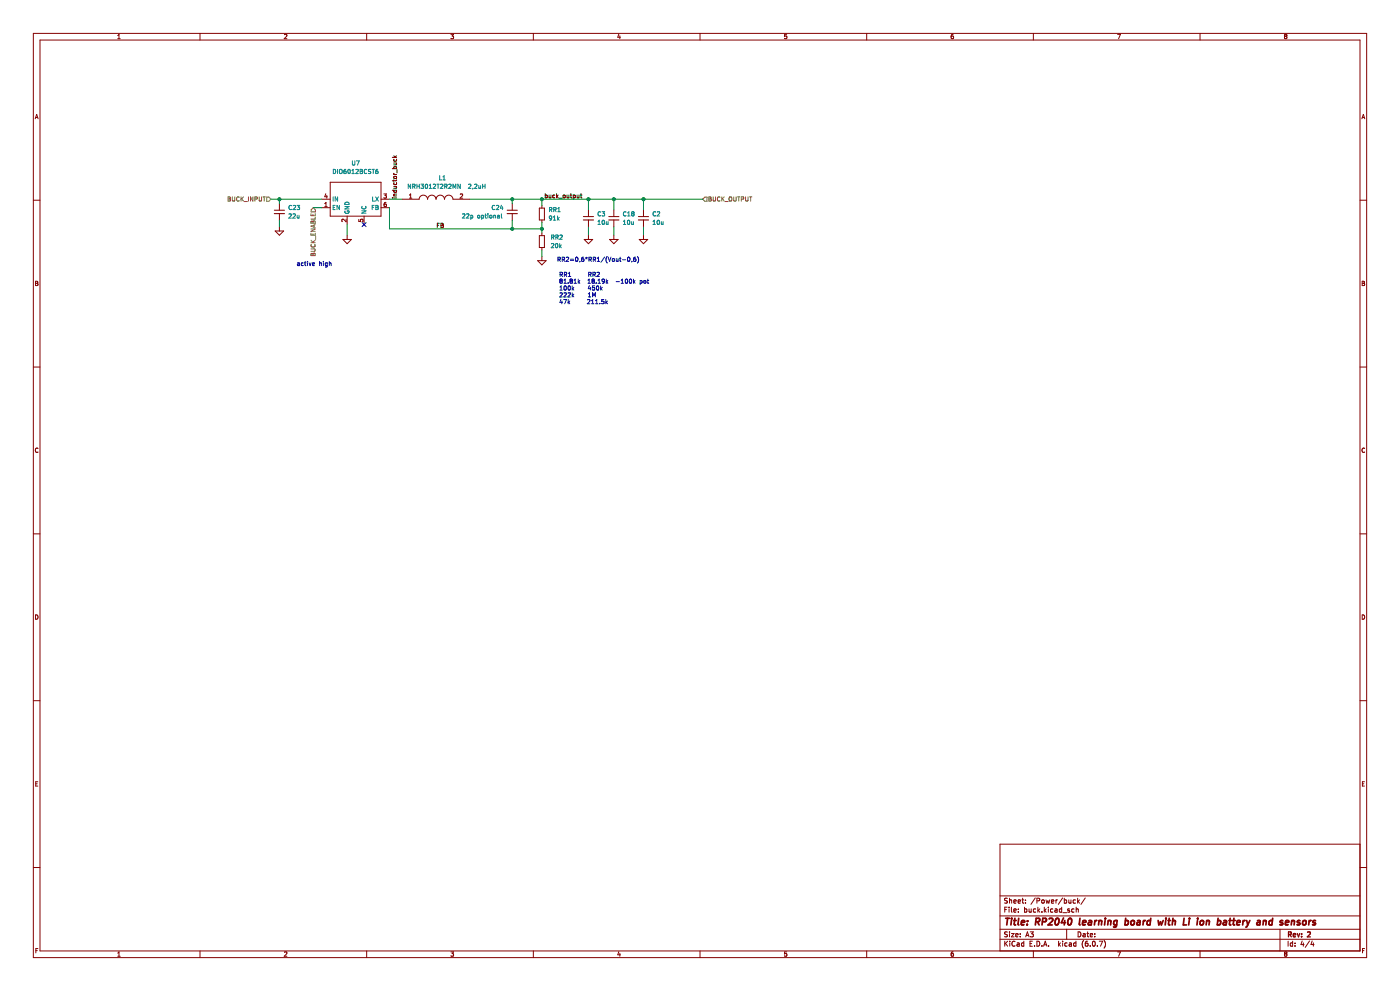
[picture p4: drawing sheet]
(kicad_sch (version 20211123) (generator eeschema)

 (paper "A3")

 (title_block
  (title "RP2040 learning board with Li ion battery and RTC")
  (rev "1"))

 (lib_symbols
  (symbol "C_Small_1" (pin_numbers hide) (pin_names (offset 0.254) hide) (in_bom yes) (on_board yes)
   (property "Reference" "C" (id 0) (at 0.254 1.778 0) (effects (font (size 1.27 1.27)) (justify left)))
   (property "Value" "C_Small_1" (id 1) (at 0.254 -2.032 0) (effects (font (size 1.27 1.27)) (justify left)))
   (property "Footprint" "" (id 2) (at 0 0 0) (effects (font (size 1.27 1.27)) hide))
   (property "Datasheet" "~" (id 3) (at 0 0 0) (effects (font (size 1.27 1.27)) hide))
   (symbol "C_Small_1_0_1"
    (polyline (pts (xy -1.524 -0.508) (xy 1.524 -0.508)) (stroke (width 0.3302) (type default) (color 0 0 0 0)) (fill (type none)))
    (polyline (pts (xy -1.524 0.508) (xy 1.524 0.508)) (stroke (width 0.3048) (type default) (color 0 0 0 0)) (fill (type none))))
   (symbol "C_Small_1_1_1"
    (pin passive line (at 0 2.54 270) (length 2.032) (name "~" (effects (font (size 1.27 1.27)))) (number "1" (effects (font (size 1.27 1.27)))))
    (pin passive line (at 0 -2.54 90) (length 2.032) (name "~" (effects (font (size 1.27 1.27)))) (number "2" (effects (font (size 1.27 1.27)))))))
  (symbol "Device:C_Small" (pin_numbers hide) (pin_names (offset 0.254) hide) (in_bom yes) (on_board yes)
   (property "Reference" "C" (id 0) (at 0.254 1.778 0) (effects (font (size 1.27 1.27)) (justify left)))
   (property "Value" "C_Small" (id 1) (at 0.254 -2.032 0) (effects (font (size 1.27 1.27)) (justify left)))
   (property "Footprint" "" (id 2) (at 0 0 0) (effects (font (size 1.27 1.27)) hide))
   (property "Datasheet" "~" (id 3) (at 0 0 0) (effects (font (size 1.27 1.27)) hide))
   (symbol "C_Small_0_1"
    (polyline (pts (xy -1.524 -0.508) (xy 1.524 -0.508)) (stroke (width 0.3302) (type default) (color 0 0 0 0)) (fill (type none)))
    (polyline (pts (xy -1.524 0.508) (xy 1.524 0.508)) (stroke (width 0.3048) (type default) (color 0 0 0 0)) (fill (type none))))
   (symbol "C_Small_1_1"
    (pin passive line (at 0 2.54 270) (length 2.032) (name "~" (effects (font (size 1.27 1.27)))) (number "1" (effects (font (size 1.27 1.27)))))
    (pin passive line (at 0 -2.54 90) (length 2.032) (name "~" (effects (font (size 1.27 1.27)))) (number "2" (effects (font (size 1.27 1.27)))))))
  (symbol "Device:R_Small" (pin_numbers hide) (pin_names (offset 0.254) hide) (in_bom yes) (on_board yes)
   (property "Reference" "R" (id 0) (at 0.762 0.508 0) (effects (font (size 1.27 1.27)) (justify left)))
   (property "Value" "R_Small" (id 1) (at 0.762 -1.016 0) (effects (font (size 1.27 1.27)) (justify left)))
   (property "Footprint" "" (id 2) (at 0 0 0) (effects (font (size 1.27 1.27)) hide))
   (property "Datasheet" "~" (id 3) (at 0 0 0) (effects (font (size 1.27 1.27)) hide))
   (symbol "R_Small_0_1"
    (rectangle (start -0.762 1.778) (end 0.762 -1.778) (stroke (width 0.2032) (type default) (color 0 0 0 0)) (fill (type none))))
   (symbol "R_Small_1_1"
    (pin passive line (at 0 2.54 270) (length 0.762) (name "~" (effects (font (size 1.27 1.27)))) (number "1" (effects (font (size 1.27 1.27)))))
    (pin passive line (at 0 -2.54 90) (length 0.762) (name "~" (effects (font (size 1.27 1.27)))) (number "2" (effects (font (size 1.27 1.27)))))))
  (symbol "My_custom_lib:DIO6012BCST6" (in_bom yes) (on_board yes)
   (property "Reference" "U" (id 0) (at 0 6.35 0) (effects (font (size 1.27 1.27))))
   (property "Value" "DIO6012BCST6" (id 1) (at 0 3.81 0) (effects (font (size 1.27 1.27))))
   (property "Footprint" "Package_TO_SOT_SMD:SOT-23-6_Handsoldering" (id 2) (at -2.54 7.62 0) (effects (font (size 1.27 1.27)) hide))
   (property "Datasheet" "https://ro.mouser.com/datasheet/2/802/dimi_s_a0009242596_1-2295138.pdf" (id 3) (at -2.54 7.62 0) (effects (font (size 1.27 1.27)) hide))
   (symbol "DIO6012BCST6_0_1"
    (rectangle (start -7.62 -5.08) (end 7.62 5.08) (stroke (width 0) (type default) (color 0 0 0 0)) (fill (type none))))
   (symbol "DIO6012BCST6_1_1"
    (pin input line (at -10.16 -2.54 0) (length 2.54) (name "EN" (effects (font (size 1.27 1.27)))) (number "1" (effects (font (size 1.27 1.27)))))
    (pin output line (at -2.54 -7.62 90) (length 2.54) (name "GND" (effects (font (size 1.27 1.27)))) (number "2" (effects (font (size 1.27 1.27)))))
    (pin output line (at 10.16 0 180) (length 2.54) (name "LX" (effects (font (size 1.27 1.27)))) (number "3" (effects (font (size 1.27 1.27)))))
    (pin input line (at -10.16 0 0) (length 2.54) (name "IN" (effects (font (size 1.27 1.27)))) (number "4" (effects (font (size 1.27 1.27)))))
    (pin output line (at 2.54 -7.62 90) (length 2.54) (name "NC" (effects (font (size 1.27 1.27)))) (number "5" (effects (font (size 1.27 1.27)))))
    (pin input line (at 10.16 -2.54 180) (length 2.54) (name "FB" (effects (font (size 1.27 1.27)))) (number "6" (effects (font (size 1.27 1.27)))))))
  (symbol "SamacSys_Parts:NRH3012T2R2MN" (pin_names (offset 0.762)) (in_bom yes) (on_board yes)
   (property "Reference" "L" (id 0) (at 16.51 6.35 0) (effects (font (size 1.27 1.27)) (justify left)))
   (property "Value" "NRH3012T2R2MN" (id 1) (at 16.51 3.81 0) (effects (font (size 1.27 1.27)) (justify left)))
   (property "Footprint" "NRH3012T220MNV" (id 2) (at 16.51 1.27 0) (effects (font (size 1.27 1.27)) (justify left) hide))
   (property "Datasheet" "https://componentsearchengine.com/Datasheets/5/NRH3012T220MNV.pdf" (id 3) (at 16.51 -1.27 0) (effects (font (size 1.27 1.27)) (justify left) hide))
   (property "Description" "Taiyo Yuden, NRH, 3012 Shielded Wire-wound SMD Inductor with a Ferrite Core, 2.2 uH +/-20% Wire-Wound 1.5A Idc" (id 4) (at 16.51 -3.81 0) (effects (font (size 1.27 1.27)) (justify left) hide))
   (property "Height" "1.2" (id 5) (at 16.51 -6.35 0) (effects (font (size 1.27 1.27)) (justify left) hide))
   (property "Mouser Part Number" "963-NRH3012T2R2MN" (id 6) (at 16.51 -8.89 0) (effects (font (size 1.27 1.27)) (justify left) hide))
   (property "Mouser Price/Stock" "https://www.mouser.co.uk/ProductDetail/Taiyo-Yuden/NRH3012T2R2MN?qs=PzICbMaShUdBRElLTKVG3Q%3D%3D" (id 7) (at 16.51 -11.43 0) (effects (font (size 1.27 1.27)) (justify left) hide))
   (property "Manufacturer_Name" "TAIYO YUDEN" (id 8) (at 16.51 -13.97 0) (effects (font (size 1.27 1.27)) (justify left) hide))
   (property "Manufacturer_Part_Number" "NRH3012T2R2MN" (id 9) (at 16.51 -16.51 0) (effects (font (size 1.27 1.27)) (justify left) hide))
   (symbol "NRH3012T2R2MN_0_0"
    (pin passive line (at 0 0 0) (length 5.08) (name "~" (effects (font (size 1.27 1.27)))) (number "1" (effects (font (size 1.27 1.27)))))
    (pin passive line (at 20.32 0 180) (length 5.08) (name "~" (effects (font (size 1.27 1.27)))) (number "2" (effects (font (size 1.27 1.27))))))
   (symbol "NRH3012T2R2MN_0_1"
    (arc (start 5.08 0) (mid 6.35 -1.3218) (end 7.62 0) (stroke (width 0.1524) (type default) (color 0 0 0 0)) (fill (type none)))
    (arc (start 7.62 0) (mid 8.89 -1.3218) (end 10.16 0) (stroke (width 0.1524) (type default) (color 0 0 0 0)) (fill (type none)))
    (arc (start 10.16 0) (mid 11.43 -1.3218) (end 12.7 0) (stroke (width 0.1524) (type default) (color 0 0 0 0)) (fill (type none)))
    (arc (start 12.7 0) (mid 13.97 -1.3218) (end 15.24 0) (stroke (width 0.1524) (type default) (color 0 0 0 0)) (fill (type none)))))
  (symbol "power:GND" (power) (pin_names (offset 0)) (in_bom yes) (on_board yes)
   (property "Reference" "#PWR" (id 0) (at 0 -6.35 0) (effects (font (size 1.27 1.27)) hide))
   (property "Value" "GND" (id 1) (at 0 -3.81 0) (effects (font (size 1.27 1.27))))
   (property "Footprint" "" (id 2) (at 0 0 0) (effects (font (size 1.27 1.27)) hide))
   (property "Datasheet" "" (id 3) (at 0 0 0) (effects (font (size 1.27 1.27)) hide))
   (symbol "GND_0_1"
    (polyline (pts (xy 0 0) (xy 0 -1.27) (xy 1.27 -1.27) (xy 0 -2.54) (xy -1.27 -1.27) (xy 0 -1.27)) (stroke (width 0) (type default) (color 0 0 0 0)) (fill (type none))))
   (symbol "GND_1_1"
    (pin power_in line (at 0 0 270) (length 0) hide (name "GND" (effects (font (size 1.27 1.27)))) (number "1" (effects (font (size 1.27 1.27))))))))

 (junction (at 153.67 59.69) (diameter 0) (color 0 0 0 0))
 (junction (at 153.67 68.58) (diameter 0) (color 0 0 0 0))
 (junction (at 176.53 59.69) (diameter 0) (color 0 0 0 0))
 (junction (at 162.56 68.58) (diameter 0) (color 0 0 0 0))
 (junction (at 184.15 59.69) (diameter 0) (color 0 0 0 0))
 (junction (at 83.82 59.69) (diameter 0) (color 0 0 0 0))
 (junction (at 193.04 59.69) (diameter 0) (color 0 0 0 0))
 (junction (at 162.56 59.69) (diameter 0) (color 0 0 0 0))

 (no_connect (at 109.22 67.31))

 (wire (pts (xy 140.97 59.69) (xy 153.67 59.69)) (stroke (width 0) (type default) (color 0 0 0 0)))
 (wire (pts (xy 176.53 59.69) (xy 184.15 59.69)) (stroke (width 0) (type default) (color 0 0 0 0)))
 (wire (pts (xy 162.56 74.93) (xy 162.56 76.835)) (stroke (width 0) (type default) (color 0 0 0 0)))
 (wire (pts (xy 184.15 59.69) (xy 184.15 62.865)) (stroke (width 0) (type default) (color 0 0 0 0)))
 (wire (pts (xy 83.82 66.04) (xy 83.82 67.945)) (stroke (width 0) (type default) (color 0 0 0 0)))
 (wire (pts (xy 93.98 62.23) (xy 96.52 62.23)) (stroke (width 0) (type default) (color 0 0 0 0)))
 (wire (pts (xy 116.84 62.23) (xy 116.84 68.58)) (stroke (width 0) (type default) (color 0 0 0 0)))
 (wire (pts (xy 193.04 59.69) (xy 210.82 59.69)) (stroke (width 0) (type default) (color 0 0 0 0)))
 (wire (pts (xy 153.67 68.58) (xy 162.56 68.58)) (stroke (width 0) (type default) (color 0 0 0 0)))
 (wire (pts (xy 176.53 67.945) (xy 176.53 70.485)) (stroke (width 0) (type default) (color 0 0 0 0)))
 (wire (pts (xy 162.56 68.58) (xy 162.56 69.85)) (stroke (width 0) (type default) (color 0 0 0 0)))
 (wire (pts (xy 153.67 59.69) (xy 162.56 59.69)) (stroke (width 0) (type default) (color 0 0 0 0)))
 (wire (pts (xy 184.15 59.69) (xy 193.04 59.69)) (stroke (width 0) (type default) (color 0 0 0 0)))
 (wire (pts (xy 116.84 59.69) (xy 120.65 59.69)) (stroke (width 0) (type default) (color 0 0 0 0)))
 (wire (pts (xy 176.53 59.69) (xy 176.53 62.865)) (stroke (width 0) (type default) (color 0 0 0 0)))
 (wire (pts (xy 162.56 59.69) (xy 176.53 59.69)) (stroke (width 0) (type default) (color 0 0 0 0)))
 (wire (pts (xy 193.04 67.945) (xy 193.04 70.485)) (stroke (width 0) (type default) (color 0 0 0 0)))
 (wire (pts (xy 193.04 59.69) (xy 193.04 62.865)) (stroke (width 0) (type default) (color 0 0 0 0)))
 (wire (pts (xy 104.14 67.31) (xy 104.14 70.485)) (stroke (width 0) (type default) (color 0 0 0 0)))
 (wire (pts (xy 153.67 66.04) (xy 153.67 68.58)) (stroke (width 0) (type default) (color 0 0 0 0)))
 (wire (pts (xy 83.82 59.69) (xy 96.52 59.69)) (stroke (width 0) (type default) (color 0 0 0 0)))
 (wire (pts (xy 83.82 59.69) (xy 83.82 60.96)) (stroke (width 0) (type default) (color 0 0 0 0)))
 (wire (pts (xy 162.56 59.69) (xy 162.56 61.595)) (stroke (width 0) (type default) (color 0 0 0 0)))
 (wire (pts (xy 81.28 59.69) (xy 83.82 59.69)) (stroke (width 0) (type default) (color 0 0 0 0)))
 (wire (pts (xy 162.56 66.675) (xy 162.56 68.58)) (stroke (width 0) (type default) (color 0 0 0 0)))
 (wire (pts (xy 116.84 68.58) (xy 153.67 68.58)) (stroke (width 0) (type default) (color 0 0 0 0)))
 (wire (pts (xy 153.67 59.69) (xy 153.67 60.96)) (stroke (width 0) (type default) (color 0 0 0 0)))
 (wire (pts (xy 184.15 67.945) (xy 184.15 70.485)) (stroke (width 0) (type default) (color 0 0 0 0)))

 (text "RR2=0,6*RR1/(Vout-0,6)" (at 167.005 78.74 0) (effects (font (size 1.27 1.27)) (justify left bottom)))
 (text "active high" (at 88.9 80.01 0) (effects (font (size 1.27 1.27)) (justify left bottom)))
 (text "RR1     RR2\n81.81k  18.19k  -100k pot\n100k    450k\n222k    1M\n47k     211.5k" (at 167.64 91.44 0) (effects (font (size 1.27 1.27)) (justify left bottom)))

 (label "FB" (at 130.81 68.58 0) (effects (font (size 1.27 1.27)) (justify left bottom)))
 (label "inductor_buck" (at 119.38 59.69 90) (effects (font (size 1.27 1.27)) (justify left bottom)))
 (label "buck_output" (at 163.195 59.69 0) (effects (font (size 1.27 1.27)) (justify left bottom)))

 (hierarchical_label "BUCK_INPUT" (shape input) (at 81.28 59.69 180) (effects (font (size 1.27 1.27)) (justify right)))
 (hierarchical_label "BUCK_ENABLE" (shape input) (at 93.98 62.23 270) (effects (font (size 1.27 1.27)) (justify right)))
 (hierarchical_label "BUCK_OUTPUT" (shape input) (at 210.82 59.69 0) (effects (font (size 1.27 1.27)) (justify left)))

 (symbol (lib_id "power:GND") (at 104.14 70.485 0) (unit 1) (in_bom yes) (on_board yes) (fields_autoplaced)
  (property "Reference" "#PWR0103" (id 0) (at 104.14 76.835 0) (effects (font (size 1.27 1.27)) hide))
  (property "Value" "GND" (id 1) (at 104.14 75.565 0) (effects (font (size 1.27 1.27)) hide))
  (property "Footprint" "" (id 2) (at 104.14 70.485 0) (effects (font (size 1.27 1.27)) hide))
  (property "Datasheet" "" (id 3) (at 104.14 70.485 0) (effects (font (size 1.27 1.27)) hide)) (pin "1"))

 (symbol (lib_id "Device:R_Small") (at 162.56 72.39 0) (unit 1) (in_bom yes) (on_board yes) (fields_autoplaced)
  (property "Reference" "RR2" (id 0) (at 165.1 71.1199 0) (effects (font (size 1.27 1.27)) (justify left)))
  (property "Value" "20k" (id 1) (at 165.1 73.6599 0) (effects (font (size 1.27 1.27)) (justify left)))
  (property "Footprint" "Resistor_SMD:R_0805_2012Metric" (id 2) (at 162.56 72.39 0) (effects (font (size 1.27 1.27)) hide))
  (property "Datasheet" "~" (id 3) (at 162.56 72.39 0) (effects (font (size 1.27 1.27)) hide)) (pin "1") (pin "2"))

 (symbol (lib_id "power:GND") (at 162.56 76.835 0) (unit 1) (in_bom yes) (on_board yes) (fields_autoplaced)
  (property "Reference" "#PWR0102" (id 0) (at 162.56 83.185 0) (effects (font (size 1.27 1.27)) hide))
  (property "Value" "GND" (id 1) (at 162.56 81.915 0) (effects (font (size 1.27 1.27)) hide))
  (property "Footprint" "" (id 2) (at 162.56 76.835 0) (effects (font (size 1.27 1.27)) hide))
  (property "Datasheet" "" (id 3) (at 162.56 76.835 0) (effects (font (size 1.27 1.27)) hide)) (pin "1"))

 (symbol (lib_id "power:GND") (at 193.04 70.485 0) (unit 1) (in_bom yes) (on_board yes) (fields_autoplaced)
  (property "Reference" "#PWR071" (id 0) (at 193.04 76.835 0) (effects (font (size 1.27 1.27)) hide))
  (property "Value" "GND" (id 1) (at 193.04 75.565 0) (effects (font (size 1.27 1.27)) hide))
  (property "Footprint" "" (id 2) (at 193.04 70.485 0) (effects (font (size 1.27 1.27)) hide))
  (property "Datasheet" "" (id 3) (at 193.04 70.485 0) (effects (font (size 1.27 1.27)) hide)) (pin "1"))

 (symbol (lib_name "C_Small_1") (lib_id "Device:C_Small") (at 193.04 65.405 0) (unit 1) (in_bom yes) (on_board yes) (fields_autoplaced)
  (property "Reference" "C2" (id 0) (at 195.58 64.1412 0) (effects (font (size 1.27 1.27)) (justify left)))
  (property "Value" "10u" (id 1) (at 195.58 66.6812 0) (effects (font (size 1.27 1.27)) (justify left)))
  (property "Footprint" "Capacitor_SMD:C_0805_2012Metric" (id 2) (at 193.04 65.405 0) (effects (font (size 1.27 1.27)) hide))
  (property "Datasheet" "~" (id 3) (at 193.04 65.405 0) (effects (font (size 1.27 1.27)) hide)) (pin "1") (pin "2"))

 (symbol (lib_id "power:GND") (at 184.15 70.485 0) (unit 1) (in_bom yes) (on_board yes) (fields_autoplaced)
  (property "Reference" "#PWR0104" (id 0) (at 184.15 76.835 0) (effects (font (size 1.27 1.27)) hide))
  (property "Value" "GND" (id 1) (at 184.15 75.565 0) (effects (font (size 1.27 1.27)) hide))
  (property "Footprint" "" (id 2) (at 184.15 70.485 0) (effects (font (size 1.27 1.27)) hide))
  (property "Datasheet" "" (id 3) (at 184.15 70.485 0) (effects (font (size 1.27 1.27)) hide)) (pin "1"))

 (symbol (lib_id "SamacSys_Parts:NRH3012T2R2MN") (at 120.65 59.69 0) (unit 1) (in_bom yes) (on_board yes)
  (property "Reference" "L1" (id 0) (at 132.715 53.34 0))
  (property "Value" "NRH3012T2R2MN  2,2uH" (id 1) (at 133.985 55.88 0))
  (property "Footprint" "SamacSys_Parts:NRH3012T220MNV" (id 2) (at 137.16 58.42 0) (effects (font (size 1.27 1.27)) (justify left) hide))
  (property "Datasheet" "https://componentsearchengine.com/Datasheets/5/NRH3012T220MNV.pdf" (id 3) (at 137.16 60.96 0) (effects (font (size 1.27 1.27)) (justify left) hide))
  (property "Description" "Taiyo Yuden, NRH, 3012 Shielded Wire-wound SMD Inductor with a Ferrite Core, 2.2 uH +/-20% Wire-Wound 1.5A Idc" (id 4) (at 137.16 63.5 0) (effects (font (size 1.27 1.27)) (justify left) hide))
  (property "Height" "1.2" (id 5) (at 137.16 66.04 0) (effects (font (size 1.27 1.27)) (justify left) hide))
  (property "Mouser Part Number" "963-NRH3012T2R2MN" (id 6) (at 137.16 68.58 0) (effects (font (size 1.27 1.27)) (justify left) hide))
  (property "Mouser Price/Stock" "https://www.mouser.co.uk/ProductDetail/Taiyo-Yuden/NRH3012T2R2MN?qs=PzICbMaShUdBRElLTKVG3Q%3D%3D" (id 7) (at 137.16 71.12 0) (effects (font (size 1.27 1.27)) (justify left) hide))
  (property "Manufacturer_Name" "TAIYO YUDEN" (id 8) (at 137.16 73.66 0) (effects (font (size 1.27 1.27)) (justify left) hide))
  (property "Manufacturer_Part_Number" "NRH3012T2R2MN" (id 9) (at 137.16 76.2 0) (effects (font (size 1.27 1.27)) (justify left) hide)) (pin "1") (pin "2"))

 (symbol (lib_id "Device:C_Small") (at 83.82 63.5 0) (unit 1) (in_bom yes) (on_board yes) (fields_autoplaced)
  (property "Reference" "C23" (id 0) (at 86.36 62.2362 0) (effects (font (size 1.27 1.27)) (justify left)))
  (property "Value" "22u" (id 1) (at 86.36 64.7762 0) (effects (font (size 1.27 1.27)) (justify left)))
  (property "Footprint" "Capacitor_THT:CP_Radial_D5.0mm_P2.00mm" (id 2) (at 83.82 63.5 0) (effects (font (size 1.27 1.27)) hide))
  (property "Datasheet" "~" (id 3) (at 83.82 63.5 0) (effects (font (size 1.27 1.27)) hide)) (pin "1") (pin "2"))

 (symbol (lib_id "power:GND") (at 176.53 70.485 0) (unit 1) (in_bom yes) (on_board yes) (fields_autoplaced)
  (property "Reference" "#PWR0105" (id 0) (at 176.53 76.835 0) (effects (font (size 1.27 1.27)) hide))
  (property "Value" "GND" (id 1) (at 176.53 75.565 0) (effects (font (size 1.27 1.27)) hide))
  (property "Footprint" "" (id 2) (at 176.53 70.485 0) (effects (font (size 1.27 1.27)) hide))
  (property "Datasheet" "" (id 3) (at 176.53 70.485 0) (effects (font (size 1.27 1.27)) hide)) (pin "1"))

 (symbol (lib_id "Device:C_Small") (at 153.67 63.5 0) (unit 1) (in_bom yes) (on_board yes)
  (property "Reference" "C24" (id 0) (at 147.32 62.23 0) (effects (font (size 1.27 1.27)) (justify left)))
  (property "Value" "22p optional" (id 1) (at 138.43 64.77 0) (effects (font (size 1.27 1.27)) (justify left)))
  (property "Footprint" "Capacitor_SMD:C_0603_1608Metric_Pad1.08x0.95mm_HandSolder" (id 2) (at 153.67 63.5 0) (effects (font (size 1.27 1.27)) hide))
  (property "Datasheet" "~" (id 3) (at 153.67 63.5 0) (effects (font (size 1.27 1.27)) hide)) (pin "1") (pin "2"))

 (symbol (lib_id "Device:C_Small") (at 184.15 65.405 0) (unit 1) (in_bom yes) (on_board yes) (fields_autoplaced)
  (property "Reference" "C18" (id 0) (at 186.69 64.1412 0) (effects (font (size 1.27 1.27)) (justify left)))
  (property "Value" "10u" (id 1) (at 186.69 66.6812 0) (effects (font (size 1.27 1.27)) (justify left)))
  (property "Footprint" "Capacitor_SMD:C_0805_2012Metric" (id 2) (at 184.15 65.405 0) (effects (font (size 1.27 1.27)) hide))
  (property "Datasheet" "~" (id 3) (at 184.15 65.405 0) (effects (font (size 1.27 1.27)) hide)) (pin "1") (pin "2"))

 (symbol (lib_name "C_Small_1") (lib_id "Device:C_Small") (at 176.53 65.405 0) (unit 1) (in_bom yes) (on_board yes) (fields_autoplaced)
  (property "Reference" "C3" (id 0) (at 179.07 64.1412 0) (effects (font (size 1.27 1.27)) (justify left)))
  (property "Value" "10u" (id 1) (at 179.07 66.6812 0) (effects (font (size 1.27 1.27)) (justify left)))
  (property "Footprint" "Capacitor_SMD:C_0805_2012Metric" (id 2) (at 176.53 65.405 0) (effects (font (size 1.27 1.27)) hide))
  (property "Datasheet" "~" (id 3) (at 176.53 65.405 0) (effects (font (size 1.27 1.27)) hide)) (pin "1") (pin "2"))

 (symbol (lib_id "My_custom_lib:DIO6012BCST6") (at 106.68 59.69 0) (unit 1) (in_bom yes) (on_board yes) (fields_autoplaced)
  (property "Reference" "U7" (id 0) (at 106.68 48.895 0))
  (property "Value" "DIO6012BCST6" (id 1) (at 106.68 51.435 0))
  (property "Footprint" "Package_TO_SOT_SMD:SOT-23-6_Handsoldering" (id 2) (at 104.14 52.07 0) (effects (font (size 1.27 1.27)) hide))
  (property "Datasheet" "https://ro.mouser.com/datasheet/2/802/dimi_s_a0009242596_1-2295138.pdf" (id 3) (at 104.14 52.07 0) (effects (font (size 1.27 1.27)) hide)) (pin "1") (pin "2") (pin "3") (pin "4") (pin "5") (pin "6"))

 (symbol (lib_id "power:GND") (at 83.82 67.945 0) (unit 1) (in_bom yes) (on_board yes) (fields_autoplaced)
  (property "Reference" "#PWR0106" (id 0) (at 83.82 74.295 0) (effects (font (size 1.27 1.27)) hide))
  (property "Value" "GND" (id 1) (at 83.82 73.025 0) (effects (font (size 1.27 1.27)) hide))
  (property "Footprint" "" (id 2) (at 83.82 67.945 0) (effects (font (size 1.27 1.27)) hide))
  (property "Datasheet" "" (id 3) (at 83.82 67.945 0) (effects (font (size 1.27 1.27)) hide)) (pin "1"))

 (symbol (lib_id "Device:R_Small") (at 162.56 64.135 0) (unit 1) (in_bom yes) (on_board yes) (fields_autoplaced)
  (property "Reference" "RR1" (id 0) (at 164.465 62.8649 0) (effects (font (size 1.27 1.27)) (justify left)))
  (property "Value" "91k" (id 1) (at 164.465 65.4049 0) (effects (font (size 1.27 1.27)) (justify left)))
  (property "Footprint" "Resistor_SMD:R_0805_2012Metric" (id 2) (at 162.56 64.135 0) (effects (font (size 1.27 1.27)) hide))
  (property "Datasheet" "~" (id 3) (at 162.56 64.135 0) (effects (font (size 1.27 1.27)) hide)) (pin "1") (pin "2")))
